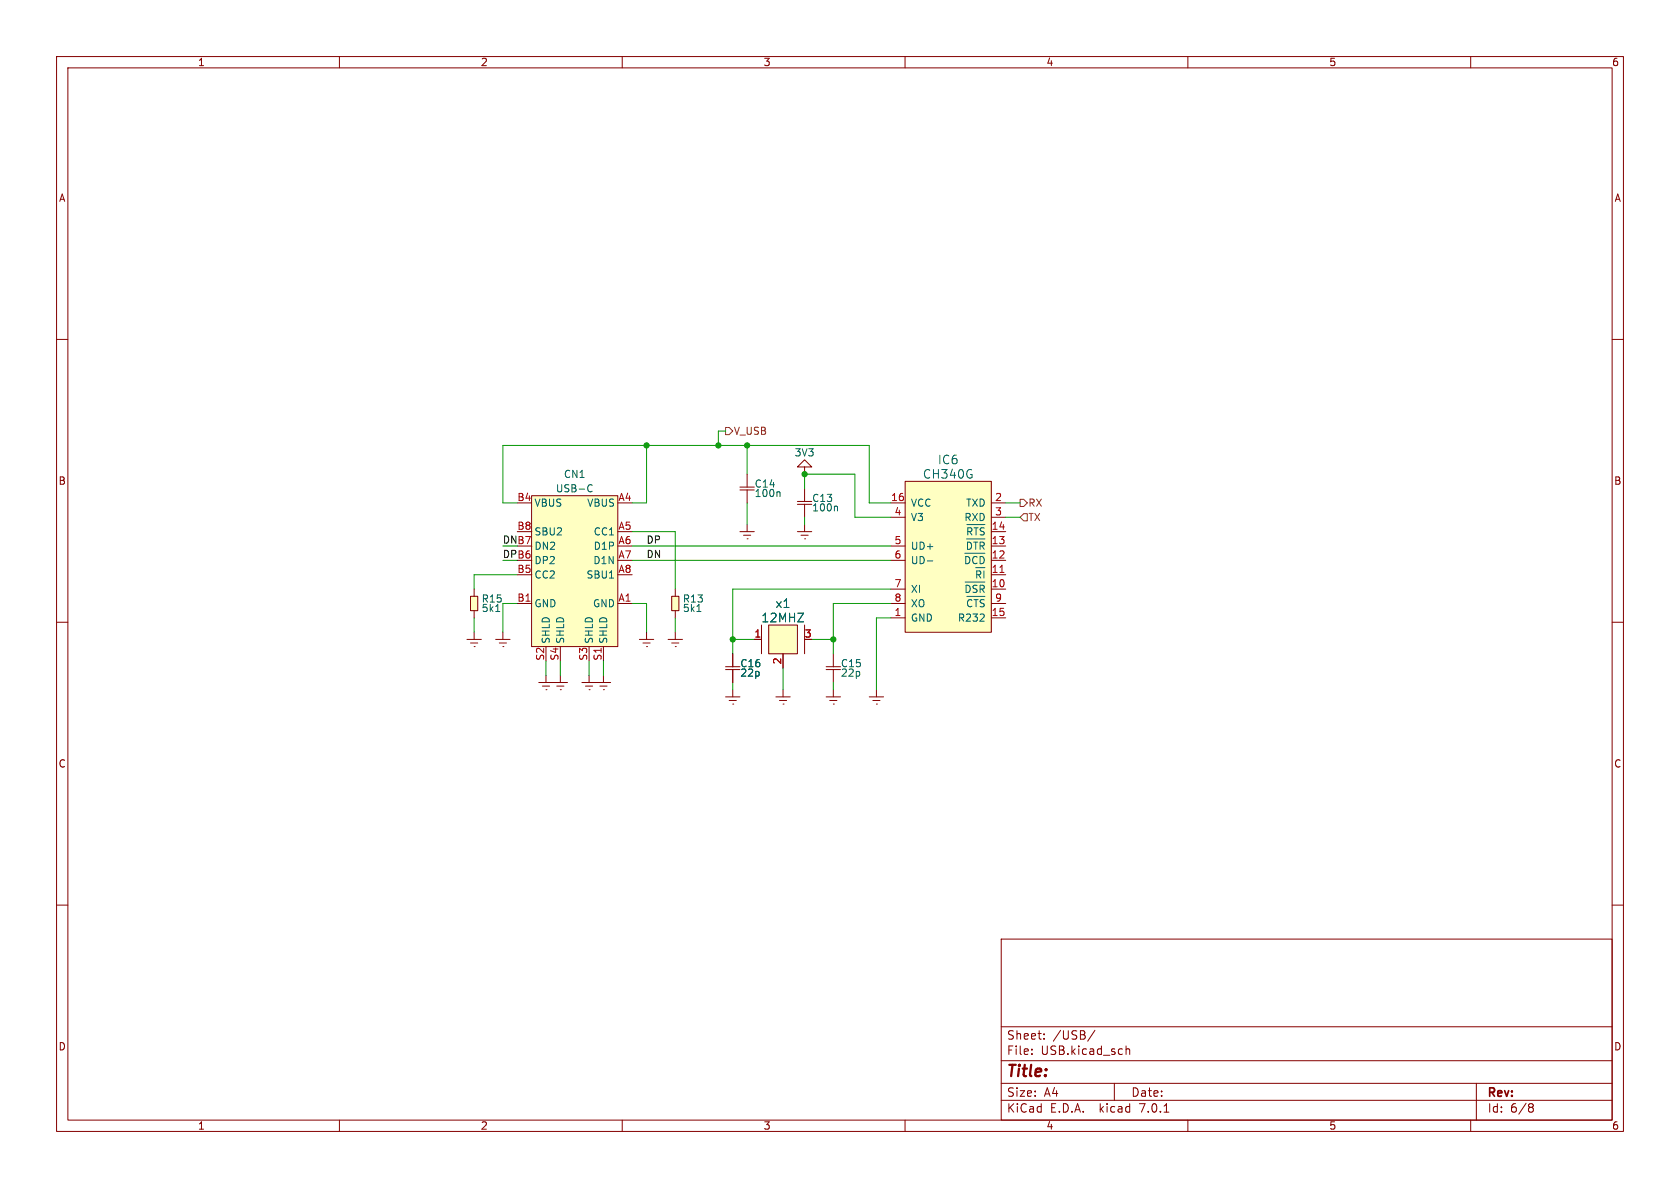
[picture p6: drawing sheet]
<svg xmlns="http://www.w3.org/2000/svg" width="297mm" height="210mm" viewBox="0 0 297 210" stroke-linecap="round" stroke-linejoin="round" font-family="sans-serif">
<g fill="none" stroke="#840000" stroke-width=".18">
<path d="M10 10h277v190h-277zM12 12h273v186h-273zM60 10v2M110 10v2M160 10v2M210 10v2M260 10v2M10 60h2M285 60h2M94 87.6h15.2v26.7h-15.2zM130.8 86.6h2.5M130.8 86.1h2.5"/>
<path d="M130.8 94h2.5M131.4 94.6h1.3M132.1 95.3h.1M132.1 83.8v2.3M132.1 86.6v2.3M132.1 92.7v1.3M141 94h2.5M141 89.2h2.5M141 88.6h2.5M141.6 94.6h1.3M142.2 95.3h.1M142.2 82.6h1.3l-1.3-1.3-1.2 1.3h1.2v1.2"/>
<path d="M142.2 86.4v2.3M142.2 89.1v2.3M142.2 92.7v1.3M157.5 99.1h2.5M157.5 96.5h2.5M157.5 88.9h2.5M157.5 91.4h2.5M160 85.1h15.3v26.7h-15.3zM175.3 94h2.5M175.3 99.1h2.5M175.3 96.5h2.5M175.3 88.9h2.5"/>
<path d="M175.3 91.4h2.5M10 110h2M82.5 113h2.6M83.2 105.4h1.3v2.6h-1.3zM83.2 113.7h1.3M83.8 114.3h.1M83.8 104.1v1.3M83.8 108v1.2M83.8 111.8v1.2M87.6 113h2.6M88.3 113.7h1.2M88.9 114.3h.1"/>
<path d="M88.9 111.8v1.2M91.4 106.7h2.6M96.5 119.4v1.3M99.1 119.4v1.3M104.1 119.4v1.3M106.7 114.3v2.5M106.7 119.4v1.3M109.2 106.7h2.6M113 113h2.6M113.7 113.7h1.2M114.3 114.3h.1M114.3 111.8v1.2"/>
<path d="M118.1 113h2.5M118.7 105.4h1.3v2.6h-1.3zM118.7 113.7h1.3M119.4 114.3h.1M119.4 104.1v1.3M119.4 108v1.2M119.4 111.8v1.2M128.3 118.4h2.5M128.3 117.9h2.5M129.5 115.6v2.3M129.5 118.3v2.4M133.3 113h1.3"/>
<path d="M134.6 110.5v5.1M135.9 110.5h5.1v5.1h-5.1zM138.4 115.6v2.5M142.2 110.5v5.1M146 118.4h2.6M146 117.9h2.6M147.3 115.6v2.3M147.3 118.3v2.4M157.5 106.7h2.5M157.5 109.2h2.5M157.5 104.1h2.5M175.3 106.7h2.5"/>
<path d="M175.3 109.2h2.5M175.3 104.1h2.5M175.3 101.6h2.5M285 110h2M95.2 120.7h5.1M95.9 121.3h1.3M96.5 121.9h.1M98.4 121.3h1.3M99.1 121.9h.1M102.9 120.7h5M103.5 121.3h1.3M104.1 121.9h.1"/>
<path d="M106 121.3h1.3M106.7 121.9h.1M128.3 123.2h2.5M128.9 123.8h1.3M129.5 124.5h.1M129.5 121.9v1.3M137.2 123.2h2.5M137.8 123.8h1.3M138.4 124.5h.1M138.4 121.9v1.3M146 123.2h2.6M146.7 123.8h1.3"/>
<path d="M147.3 124.5h.1M147.3 121.9v1.3M153.7 123.2h2.5M154.3 123.8h1.3M154.9 124.5h.1M154.9 121.9v1.3M10 160h2M285 160h2M177 166h108v32h-108zM60 198v2M110 198v2M160 198v2"/>
<path d="M177 194.5h108M177 191.5h108M177 187.5h108M177 181.5h108M182.4 186.3v.1M182.4 185.5v.1M184.6 183.6v.1M184.6 182.8v.1M193.6 182.1l-1.3 2M197 191.5v3M199.1 184.9v1.5M199.1 185.5l.2-.1 .3 .1 .1 .9"/>
<path d="M205.8 196.6h.8M210 198v2M260 198v2M261 191.5v6.5M270.5 195.1l.4 .1 .2 .2-.3 .3M270.5 195.7h.3M270.8 195.7l.2 .2 .1 .4-.2 .2-.4 .1"/>
</g>
<g fill="#ffffc2" stroke="#ffffc2" stroke-width=".18">
<path d="M94 87.6h15.2v26.7h-15.2z"/>
<path d="M160 85.1h15.3v26.7h-15.3z"/>
<path d="M135.9 110.5h5.1v5.1h-5.1z"/>
<path d="M83.2 105.4h1.3v2.6h-1.3z"/>
<path d="M118.7 105.4h1.3v2.6h-1.3z"/>
</g>
<g fill="none" stroke="#006464" stroke-width=".18">
<path d="M104.1 85.7h.3l.3 .1M104.7 86.8l-.3 .1h-.3M137.7 86.9l.2 .2v.7M147.9 89.5l.2 .2v.6M163.9 99.2h1M170.6 97.8h3.5M170.7 98.4v1.2M170.9 95.3h3.2M170.9 92.7h3.2M171 95.8v1.3M171.8 93.5l-.2-.2h-.5v1.3M172.2 93.3h.7"/>
<path d="M172.5 95.8v1.3M172.6 93.3v1.3M173.3 95.8v1.3M173.3 98.4v1.2M174 93.4l-.5-.1-.2 .2M87.6 108.1h.8M107.7 102.2h.8M123.2 108.1h.7M170.6 102.9h3.5M170.9 105.4h3.2M171.5 103.8l-.2-.3h-.5v1.2M172.6 106v1.3"/>
<path d="M172.7 100.9v1.3M173.2 109.8h.8M173.3 103.5v1.2M173.9 100.9v1.3M174 108.9l-.1 .2"/>
</g>
<path d="M176.8 101.2h.7" fill="none" stroke="#a90000" stroke-width=".18"/>
<path d="M128.3 75.6h.6l.6 .6-.6 .6h-.6zM180.3 88.3h.7l.6 .6-.6 .6h-.7zM181 90.8h.6v1.3h-.6l-.7-.7z" fill="none" stroke="#725600" stroke-width=".18"/>
<g fill="none" stroke="#009600" stroke-width=".18">
<path d="M114.3 78.7v10.2h-2.5M128.3 76.2h-1.3v2.5M132.1 78.7v5.1M91.4 88.9h-2.5v-10.2h64.8v10.2h3.8M111.8 99.1h45.7M111.8 96.5h45.7M111.8 94h7.6v10.1M132.1 88.9v3.8M142.2 86.4v-2.6h8.9v7.6h6.4M142.2 91.4v1.3M177.8 91.4h2.5M177.8 88.9h2.5"/>
<path d="M83.8 109.2v2.6M91.4 106.7h-2.5v5.1M91.4 101.6h-7.6v2.5M96.5 116.8v2.6M99.1 116.8v2.6M104.1 116.8v2.6M106.7 116.8v2.6M111.8 106.7h2.5v5.1M119.4 109.2v2.6M129.5 113h3.8M138.4 118.1v3.8M143.5 113h3.8"/>
<path d="M157.5 106.7h-10.2v8.9M157.5 104.1h-28v11.5M157.5 109.2h-2.6v12.7M129.5 120.7v1.2M147.3 120.7v1.2"/>
</g>
<g fill="#009600" stroke="#009600" stroke-width=".18">
<circle cx="147.3" cy="113" r=".46"/>
<circle cx="142.2" cy="83.8" r=".46"/>
<circle cx="132.1" cy="78.7" r=".46"/>
<circle cx="114.3" cy="78.7" r=".46"/>
<circle cx="129.5" cy="113" r=".46"/>
<circle cx="127" cy="78.7" r=".46"/>
</g>
<text font-size="2.8" fill="#840000" x="178" y="190.8">Title:</text>
<g font-size="2.1" fill="#006464">
<text x="165.8" y="82.2">IC6</text>
<text x="163.1" y="84.8">CH340G</text>
<text x="137" y="107.6">x1</text>
<text x="134.5" y="110.2">12MHZ</text>
</g>
<g font-size="2.1" fill="#840000">
<text x="178" y="183.9">Sheet:</text>
<text x="186.2" y="183.9">/USB/</text>
<text x="178" y="186.6">File:</text>
<text x="184" y="186.6">USB.kicad_sch</text>
<text x="178" y="196.8">KiCad</text>
<text x="178" y="194">Size:</text>
<text x="184.6" y="194">A4</text>
<text x="185.7" y="196.8">E.D.A.</text>
<text x="194.4" y="196.8">kicad</text>
<text x="200" y="194">Date:</text>
<text x="201.5" y="196.8">7.0.1</text>
<text x="263" y="194.2">Rev:</text>
<text x="263" y="196.8">Id:</text>
<text x="267" y="196.8">6/8</text>
</g>
<g font-size="1.8" fill="#840000">
<text x="35" y="11.8">1</text>
<text x="85" y="11.8">2</text>
<text x="135" y="11.8">3</text>
<text x="185" y="11.8">4</text>
<text x="235" y="11.8">5</text>
<text x="285" y="11.8">6</text>
<text x="10.4" y="35.8">A</text>
<text x="285.4" y="35.8">A</text>
<text x="10.3" y="85.8">B</text>
<text x="285.3" y="85.8">B</text>
<text x="10.3" y="135.8">C</text>
<text x="285.3" y="135.8">C</text>
<text x="10.3" y="185.8">D</text>
<text x="285.3" y="185.8">D</text>
<text x="35" y="199.8">1</text>
<text x="85" y="199.8">2</text>
<text x="135" y="199.8">3</text>
<text x="185" y="199.8">4</text>
<text x="235" y="199.8">5</text>
<text x="285" y="199.8">6</text>
</g>
<g font-size="1.8" fill="#725600">
<text x="129.7" y="77">V_USB</text>
<text x="181.8" y="89.7">RX</text>
<text x="181.8" y="92.3">TX</text>
</g>
<g font-size="1.8" fill="#006464">
<text x="140.4" y="80.8">3V3</text>
<text x="94.5" y="89.7">VBUS</text>
<text x="98.2" y="87.2">USB-C</text>
<text x="99.6" y="84.6">CN1</text>
<text x="103.7" y="89.7">VBUS</text>
<text x="133.4" y="86.4">C14</text>
<text x="133.4" y="88">100n</text>
<text x="143.5" y="88.9">C13</text>
<text x="161" y="89.7">VCC</text>
<text x="170.7" y="89.7">TXD</text>
<text x="94.5" y="94.8">SBU2</text>
<text x="104.8" y="94.8">CC1</text>
<text x="143.5" y="90.6">100n</text>
<text x="161" y="92.3">V3</text>
<text x="170.4" y="92.3">RXD</text>
<text x="170.7" y="95.4">~{RTS}</text>
<text x="94.5" y="99.9">DP2</text>
<text x="94.5" y="97.3">DN2</text>
<text x="104.8" y="99.9">D1N</text>
<text x="104.8" y="97.3">D1P</text>
<text x="161" y="97.3">UD+</text>
<text x="161" y="99.9">UD-</text>
<text x="170.3" y="100.5">~{DCD}</text>
<text x="170.6" y="98">~{DTR}</text>
<text x="85.1" y="106.7">R15</text>
<text x="94.5" y="107.5">GND</text>
<text x="94.5" y="102.4">CC2</text>
<text x="103.6" y="102.4">SBU1</text>
<text x="104.7" y="107.5">GND</text>
<text x="120.7" y="106.7">R13</text>
<text x="161" y="105">XI</text>
<text x="161" y="107.5">XO</text>
<text x="170.4" y="105.6">~{DSR}</text>
<text x="172.2" y="103">~{RI}</text>
<text x="85.1" y="108.3">5k1</text>
<text x="97.3" y="113.8" transform="rotate(-90 97.3 113.8)">SHLD</text>
<text x="99.9" y="113.8" transform="rotate(-90 99.9 113.8)">SHLD</text>
<text x="105" y="113.8" transform="rotate(-90 105 113.8)">SHLD</text>
<text x="107.5" y="113.8" transform="rotate(-90 107.5 113.8)">SHLD</text>
<text x="120.7" y="108.3">5k1</text>
<text x="161" y="110">GND</text>
<text x="169.2" y="110">R232</text>
<text x="170.7" y="108.1">~{CTS}</text>
<text x="130.8" y="118.1">C16</text>
<text x="130.8" y="119.8">22p</text>
<text x="148.6" y="118.1">C15</text>
<text x="148.6" y="119.8">22p</text>
</g>
<g font-size="1.8" fill="#a90000">
<text x="91.4" y="88.6">B4</text>
<text x="109.3" y="88.6">A4</text>
<text x="157.5" y="88.6">16</text>
<text x="175.9" y="88.6">2</text>
<text x="91.4" y="93.7">B8</text>
<text x="109.3" y="93.7">A5</text>
<text x="158.1" y="91.2">4</text>
<text x="175.3" y="93.7">14</text>
<text x="175.9" y="91.2">3</text>
<text x="91.4" y="101.3">B5</text>
<text x="109.3" y="96.3">A6</text>
<text x="109.3" y="98.8">A7</text>
<text x="109.3" y="101.3">A8</text>
<text x="158.1" y="96.3">5</text>
<text x="158.1" y="98.8">6</text>
<text x="175.3" y="101.3">11</text>
<text x="175.3" y="98.8">12</text>
<text x="175.3" y="96.3">13</text>
<text x="91.4" y="106.4">B1</text>
<text x="109.3" y="106.4">A1</text>
<text x="158.1" y="103.9">7</text>
<text x="158.1" y="106.4">8</text>
<text x="175.3" y="103.9">10</text>
<text x="175.9" y="106.4">9</text>
<text x="133.3" y="112.8">1</text>
<text x="142.2" y="112.8">3</text>
<text x="158.1" y="109">1</text>
<text x="175.3" y="109">15</text>
<text x="96.3" y="116.8" transform="rotate(-90 96.3 116.8)">S2</text>
<text x="98.8" y="116.8" transform="rotate(-90 98.8 116.8)">S4</text>
<text x="103.9" y="116.8" transform="rotate(-90 103.9 116.8)">S3</text>
<text x="106.4" y="116.8" transform="rotate(-90 106.4 116.8)">S1</text>
<text x="138.2" y="117.5" transform="rotate(-90 138.2 117.5)">2</text>
</g>
<g font-size="1.8" fill="#009600">
<text x="88.9" y="98.7">DPB6</text>
<text x="88.9" y="96.2">DNB7</text>
</g>
<g font-size="1.8" fill="#0f0f0f">
<text x="114.3" y="98.7">DN</text>
<text x="114.3" y="96.2">DP</text>
</g>
</svg>
